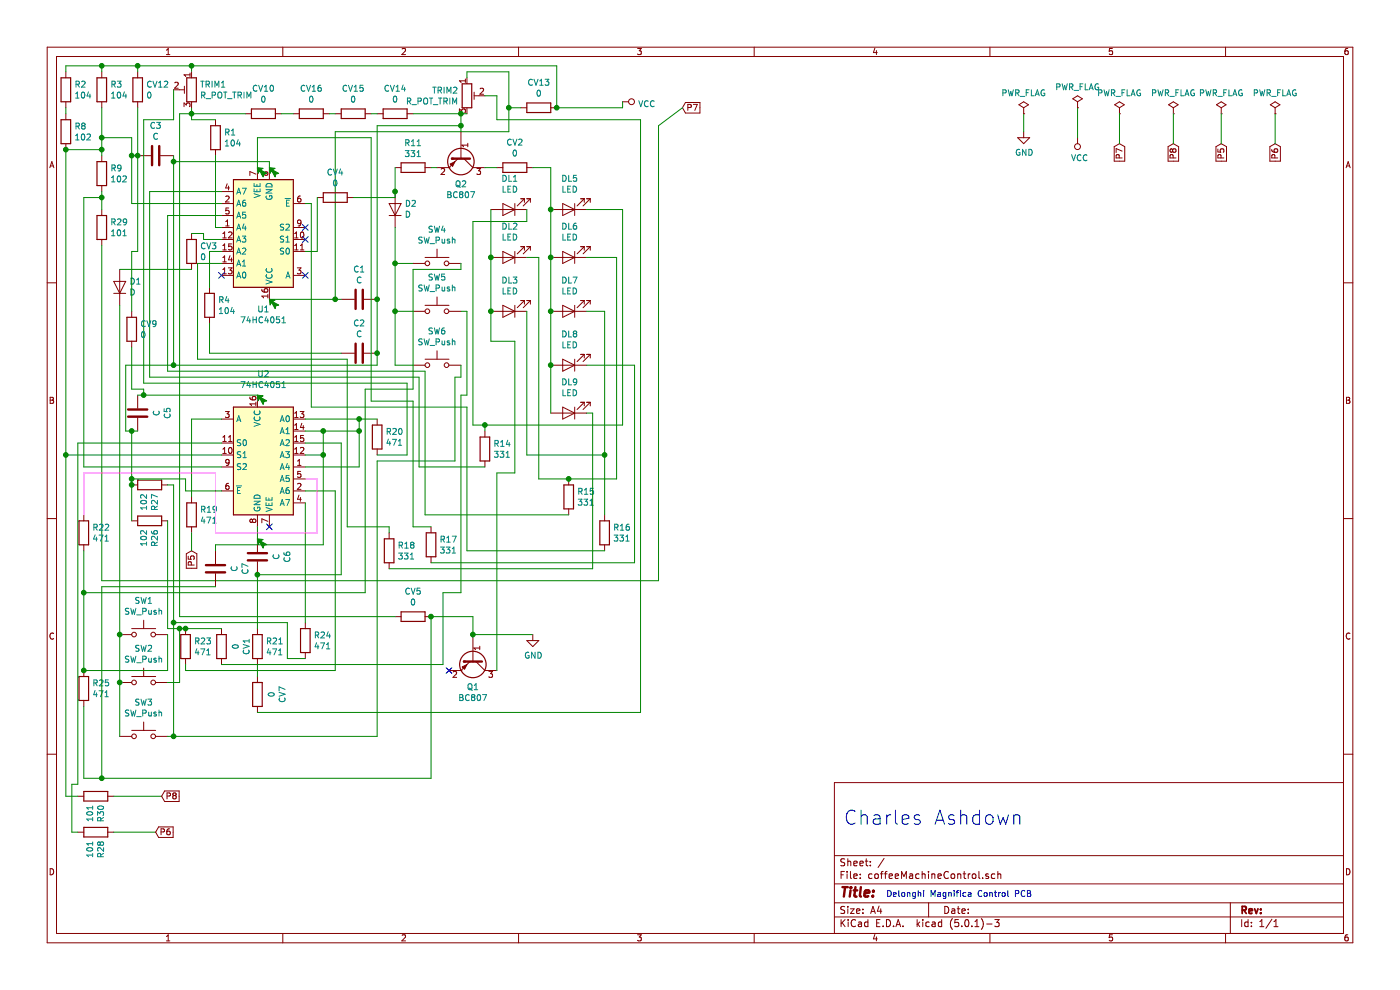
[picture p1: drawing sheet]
EESchema Schematic File Version 4
LIBS:coffeeMachineControl-cache
EELAYER 26 0
EELAYER END
$Descr A4 11693 8268
encoding utf-8
Sheet 1 1
Title ""
Date ""
Rev ""
Comp ""
Comment1 ""
Comment2 ""
Comment3 ""
Comment4 ""
$EndDescr
$Comp
L Device:R R1
U 1 1
P 1800 1150
F 0 "R1" H 1870 1196 50  0000 L CNN
F 1 "104" H 1870 1105 50  0000 L CNN
F 2 "" V 1730 1150 50  0001 C CNN
F 3 "~" H 1800 1150 50  0001 C CNN
	1    1800 1150
	1    0    0    -1  
$EndComp
$Comp
L 74xx:74HC4051 U1
U 1 1
P 2250 2000
F 0 "U1" H 2300 2586 50  0000 C CNN
F 1 "74HC4051" H 2300 2677 50  0000 C CNN
F 2 "" H 2250 1600 50  0001 C CNN
F 3 "http://www.ti.com/lit/ds/symlink/cd74hc4051.pdf" H 2250 1600 50  0001 C CNN
	1    2250 2000
	-1   0    0    1   
$EndComp
$Comp
L 74xx:74HC4051 U2
U 1 1
P 2150 3800
F 0 "U2" H 2200 4478 50  0000 C CNN
F 1 "74HC4051" H 2200 4387 50  0000 C CNN
F 2 "" H 2150 3400 50  0001 C CNN
F 3 "http://www.ti.com/lit/ds/symlink/cd74hc4051.pdf" H 2150 3400 50  0001 C CNN
	1    2150 3800
	1    0    0    -1  
$EndComp
$Comp
L Device:R CV10
U 1 1
P 2200 950
F 0 "CV10" V 2407 950 50  0000 C CNN
F 1 "0" V 2316 950 50  0000 C CNN
F 2 "" V 2130 950 50  0001 C CNN
F 3 "~" H 2200 950 50  0001 C CNN
	1    2200 950 
	0    -1   -1   0   
$EndComp
$Comp
L Device:R CV16
U 1 1
P 2600 950
F 0 "CV16" V 2807 950 50  0000 C CNN
F 1 "0" V 2716 950 50  0000 C CNN
F 2 "" V 2530 950 50  0001 C CNN
F 3 "~" H 2600 950 50  0001 C CNN
	1    2600 950 
	0    -1   -1   0   
$EndComp
Wire Wire Line
	2450 950  2350 950 
$Comp
L Device:R CV15
U 1 1
P 2950 950
F 0 "CV15" V 3157 950 50  0000 C CNN
F 1 "0" V 3066 950 50  0000 C CNN
F 2 "" V 2880 950 50  0001 C CNN
F 3 "~" H 2950 950 50  0001 C CNN
	1    2950 950 
	0    -1   -1   0   
$EndComp
$Comp
L Device:R CV14
U 1 1
P 3300 950
F 0 "CV14" V 3507 950 50  0000 C CNN
F 1 "0" V 3416 950 50  0000 C CNN
F 2 "" V 3230 950 50  0001 C CNN
F 3 "~" H 3300 950 50  0001 C CNN
	1    3300 950 
	0    -1   -1   0   
$EndComp
Wire Wire Line
	2800 950  2750 950 
Wire Wire Line
	3100 950  3150 950 
$Comp
L Device:R_POT_TRIM TRIM2
U 1 1
P 3900 800
F 0 "TRIM2" H 3830 846 50  0000 R CNN
F 1 "R_POT_TRIM" H 3830 755 50  0000 R CNN
F 2 "" H 3900 800 50  0001 C CNN
F 3 "~" H 3900 800 50  0001 C CNN
	1    3900 800 
	1    0    0    -1  
$EndComp
Wire Wire Line
	3450 950  3850 950 
$Comp
L Transistor_BJT:BC807 Q2
U 1 1
P 3850 1300
F 0 "Q2" V 4086 1300 50  0000 C CNN
F 1 "BC807" V 4177 1300 50  0000 C CNN
F 2 "Package_TO_SOT_SMD:SOT-23" H 4050 1225 50  0001 L CIN
F 3 "http://www.fairchildsemi.com/ds/BC/BC807.pdf" H 3850 1300 50  0001 L CNN
	1    3850 1300
	0    1    1    0   
$EndComp
Connection ~ 3850 950 
Wire Wire Line
	3850 950  3900 950 
$Comp
L Device:R CV2
U 1 1
P 4300 1400
F 0 "CV2" V 4507 1400 50  0000 C CNN
F 1 "0" V 4416 1400 50  0000 C CNN
F 2 "" V 4230 1400 50  0001 C CNN
F 3 "~" H 4300 1400 50  0001 C CNN
	1    4300 1400
	0    -1   -1   0   
$EndComp
Wire Wire Line
	4150 1400 4050 1400
$Comp
L Device:R R11
U 1 1
P 3450 1400
F 0 "R11" V 3243 1400 50  0000 C CNN
F 1 "331" V 3334 1400 50  0000 C CNN
F 2 "" V 3380 1400 50  0001 C CNN
F 3 "~" H 3450 1400 50  0001 C CNN
	1    3450 1400
	0    1    1    0   
$EndComp
Wire Wire Line
	3650 1400 3600 1400
$Comp
L Device:D D2
U 1 1
P 3300 1750
F 0 "D2" V 3346 1671 50  0000 R CNN
F 1 "D" V 3255 1671 50  0000 R CNN
F 2 "" H 3300 1750 50  0001 C CNN
F 3 "~" H 3300 1750 50  0001 C CNN
	1    3300 1750
	0    -1   -1   0   
$EndComp
Wire Wire Line
	3300 1600 3300 1400
$Comp
L Switch:SW_Push SW4
U 1 1
P 3650 2200
F 0 "SW4" H 3650 2485 50  0000 C CNN
F 1 "SW_Push" H 3650 2394 50  0000 C CNN
F 2 "" H 3650 2400 50  0001 C CNN
F 3 "" H 3650 2400 50  0001 C CNN
	1    3650 2200
	1    0    0    -1  
$EndComp
$Comp
L Switch:SW_Push SW5
U 1 1
P 3650 2600
F 0 "SW5" H 3650 2885 50  0000 C CNN
F 1 "SW_Push" H 3650 2794 50  0000 C CNN
F 2 "" H 3650 2800 50  0001 C CNN
F 3 "" H 3650 2800 50  0001 C CNN
	1    3650 2600
	1    0    0    -1  
$EndComp
$Comp
L Switch:SW_Push SW6
U 1 1
P 3650 3050
F 0 "SW6" H 3650 3335 50  0000 C CNN
F 1 "SW_Push" H 3650 3244 50  0000 C CNN
F 2 "" H 3650 3250 50  0001 C CNN
F 3 "" H 3650 3250 50  0001 C CNN
	1    3650 3050
	1    0    0    -1  
$EndComp
Wire Wire Line
	3450 2600 3300 2600
Wire Wire Line
	3450 3050 3300 3050
Wire Wire Line
	3300 3050 3300 2600
Wire Wire Line
	3300 2600 3300 2200
Connection ~ 3300 2600
Wire Wire Line
	3450 2200 3300 2200
$Comp
L Device:C C1
U 1 1
P 3000 2500
F 0 "C1" V 2748 2500 50  0000 C CNN
F 1 "C" V 2839 2500 50  0000 C CNN
F 2 "" H 3038 2350 50  0001 C CNN
F 3 "~" H 3000 2500 50  0001 C CNN
	1    3000 2500
	0    1    1    0   
$EndComp
Wire Wire Line
	3900 650  3900 600 
Wire Wire Line
	4250 600  4250 900 
Wire Wire Line
	3900 600  4250 600 
$Comp
L Device:R CV13
U 1 1
P 4500 900
F 0 "CV13" V 4707 900 50  0000 C CNN
F 1 "0" V 4616 900 50  0000 C CNN
F 2 "" V 4430 900 50  0001 C CNN
F 3 "~" H 4500 900 50  0001 C CNN
	1    4500 900 
	0    -1   -1   0   
$EndComp
Wire Wire Line
	2250 2500 2800 2500
Wire Wire Line
	3150 2500 3150 1050
Wire Wire Line
	3150 1050 3850 1050
Wire Wire Line
	3850 1050 3850 950 
Wire Wire Line
	2800 1100 2800 2500
Connection ~ 2800 2500
Wire Wire Line
	2800 2500 2850 2500
Wire Wire Line
	4350 900  4250 900 
Connection ~ 4250 900 
Wire Wire Line
	4250 900  4250 1100
Wire Wire Line
	4650 550  4650 900 
$Comp
L power:VCC #PWR0101
U 1 1
P 5200 850
F 0 "#PWR0101" H 5200 700 50  0001 C CNN
F 1 "VCC" V 5217 978 50  0000 L CNN
F 2 "" H 5200 850 50  0001 C CNN
F 3 "" H 5200 850 50  0001 C CNN
	1    5200 850 
	0    1    1    0   
$EndComp
Wire Wire Line
	5200 850  5200 900 
Wire Wire Line
	5200 900  4650 900 
Connection ~ 4650 900 
$Comp
L Device:R CV12
U 1 1
P 1150 750
F 0 "CV12" H 1220 796 50  0000 L CNN
F 1 "0" H 1220 705 50  0000 L CNN
F 2 "" V 1080 750 50  0001 C CNN
F 3 "~" H 1150 750 50  0001 C CNN
	1    1150 750 
	1    0    0    -1  
$EndComp
Wire Wire Line
	3300 2200 3300 1900
Connection ~ 3300 2200
Wire Wire Line
	1150 600  1150 550 
$Comp
L Device:R R3
U 1 1
P 850 750
F 0 "R3" H 920 796 50  0000 L CNN
F 1 "104" H 920 705 50  0000 L CNN
F 2 "" V 780 750 50  0001 C CNN
F 3 "~" H 850 750 50  0001 C CNN
	1    850  750 
	1    0    0    -1  
$EndComp
$Comp
L Device:R R2
U 1 1
P 550 750
F 0 "R2" H 620 796 50  0000 L CNN
F 1 "104" H 620 705 50  0000 L CNN
F 2 "" V 480 750 50  0001 C CNN
F 3 "~" H 550 750 50  0001 C CNN
	1    550  750 
	1    0    0    -1  
$EndComp
Wire Wire Line
	1150 550  850  550 
Wire Wire Line
	850  550  850  600 
Connection ~ 1150 550 
Wire Wire Line
	850  550  550  550 
Wire Wire Line
	550  550  550  600 
Connection ~ 850  550 
$Comp
L Device:R R9
U 1 1
P 850 1450
F 0 "R9" H 920 1496 50  0000 L CNN
F 1 "102" H 920 1405 50  0000 L CNN
F 2 "" V 780 1450 50  0001 C CNN
F 3 "~" H 850 1450 50  0001 C CNN
	1    850  1450
	1    0    0    -1  
$EndComp
Wire Wire Line
	1850 1700 1100 1700
$Comp
L Device:C C3
U 1 1
P 1300 1300
F 0 "C3" V 1048 1300 50  0000 C CNN
F 1 "C" V 1139 1300 50  0000 C CNN
F 2 "" H 1338 1150 50  0001 C CNN
F 3 "~" H 1300 1300 50  0001 C CNN
	1    1300 1300
	0    1    1    0   
$EndComp
Wire Wire Line
	1100 1700 1100 1300
Wire Wire Line
	1100 1300 1150 1300
Connection ~ 1100 1300
Wire Wire Line
	1100 1300 1100 1150
$Comp
L Device:R R29
U 1 1
P 850 1900
F 0 "R29" H 920 1946 50  0000 L CNN
F 1 "101" H 920 1855 50  0000 L CNN
F 2 "" V 780 1900 50  0001 C CNN
F 3 "~" H 850 1900 50  0001 C CNN
	1    850  1900
	1    0    0    -1  
$EndComp
Wire Wire Line
	850  1750 850  1650
Wire Wire Line
	1850 3900 700  3900
Wire Wire Line
	700  3900 700  1650
Wire Wire Line
	700  1650 850  1650
Connection ~ 850  1650
Wire Wire Line
	850  1650 850  1600
Wire Wire Line
	850  2050 850  4850
Wire Wire Line
	850  4850 5500 4850
Wire Wire Line
	5500 4850 5500 1050
Text GLabel 5700 900  2    50   Input ~ 0
P7
Connection ~ 3850 1050
Wire Wire Line
	3850 1100 3850 1050
Wire Wire Line
	2800 1100 4250 1100
$Comp
L Device:C C2
U 1 1
P 3000 2950
F 0 "C2" V 2748 2950 50  0000 C CNN
F 1 "C" V 2839 2950 50  0000 C CNN
F 2 "" H 3038 2800 50  0001 C CNN
F 3 "~" H 3000 2950 50  0001 C CNN
	1    3000 2950
	0    1    1    0   
$EndComp
Connection ~ 3150 2500
Wire Wire Line
	5700 900  5500 1050
$Comp
L Device:R R4
U 1 1
P 1750 2550
F 0 "R4" H 1820 2596 50  0000 L CNN
F 1 "104" H 1820 2505 50  0000 L CNN
F 2 "" V 1680 2550 50  0001 C CNN
F 3 "~" H 1750 2550 50  0001 C CNN
	1    1750 2550
	1    0    0    -1  
$EndComp
Wire Wire Line
	3150 2500 3150 2950
Wire Wire Line
	3150 2950 3150 3050
Wire Wire Line
	3150 3050 1450 3050
Connection ~ 3150 2950
Wire Wire Line
	1450 1300 1450 1350
Wire Wire Line
	2850 2950 1750 2950
$Comp
L Device:R R8
U 1 1
P 550 1100
F 0 "R8" H 620 1146 50  0000 L CNN
F 1 "102" H 620 1055 50  0000 L CNN
F 2 "" V 480 1100 50  0001 C CNN
F 3 "~" H 550 1100 50  0001 C CNN
	1    550  1100
	1    0    0    -1  
$EndComp
Wire Wire Line
	550  950  550  900 
Wire Wire Line
	850  1300 850  1250
Wire Wire Line
	1100 1150 850  1150
Connection ~ 850  1150
Wire Wire Line
	850  1150 850  900 
Wire Wire Line
	550  1250 850  1250
Connection ~ 850  1250
Wire Wire Line
	850  1250 850  1150
$Comp
L Device:R R20
U 1 1
P 3150 3650
F 0 "R20" H 3220 3696 50  0000 L CNN
F 1 "471" H 3220 3605 50  0000 L CNN
F 2 "" V 3080 3650 50  0001 C CNN
F 3 "~" H 3150 3650 50  0001 C CNN
	1    3150 3650
	1    0    0    -1  
$EndComp
Wire Wire Line
	550  1250 550  3800
Connection ~ 550  1250
Wire Wire Line
	2550 3600 2700 3600
Wire Wire Line
	3000 3600 3000 3500
Wire Wire Line
	3000 3500 3150 3500
Wire Wire Line
	2550 3900 3000 3900
Wire Wire Line
	3000 3900 3000 3600
Connection ~ 3000 3600
Wire Wire Line
	3000 3500 2550 3500
Connection ~ 3000 3500
Wire Wire Line
	1850 3800 550  3800
$Comp
L Device:LED DL5
U 1 1
P 4750 1750
F 0 "DL5" H 4742 1495 50  0000 C CNN
F 1 "LED" H 4742 1586 50  0000 C CNN
F 2 "" H 4750 1750 50  0001 C CNN
F 3 "~" H 4750 1750 50  0001 C CNN
	1    4750 1750
	-1   0    0    1   
$EndComp
$Comp
L Device:LED DL6
U 1 1
P 4750 2150
F 0 "DL6" H 4742 1895 50  0000 C CNN
F 1 "LED" H 4742 1986 50  0000 C CNN
F 2 "" H 4750 2150 50  0001 C CNN
F 3 "~" H 4750 2150 50  0001 C CNN
	1    4750 2150
	-1   0    0    1   
$EndComp
$Comp
L Device:LED DL7
U 1 1
P 4750 2600
F 0 "DL7" H 4742 2345 50  0000 C CNN
F 1 "LED" H 4742 2436 50  0000 C CNN
F 2 "" H 4750 2600 50  0001 C CNN
F 3 "~" H 4750 2600 50  0001 C CNN
	1    4750 2600
	-1   0    0    1   
$EndComp
$Comp
L Device:LED DL8
U 1 1
P 4750 3050
F 0 "DL8" H 4742 2795 50  0000 C CNN
F 1 "LED" H 4742 2886 50  0000 C CNN
F 2 "" H 4750 3050 50  0001 C CNN
F 3 "~" H 4750 3050 50  0001 C CNN
	1    4750 3050
	-1   0    0    1   
$EndComp
$Comp
L Device:LED DL9
U 1 1
P 4750 3450
F 0 "DL9" H 4742 3195 50  0000 C CNN
F 1 "LED" H 4742 3286 50  0000 C CNN
F 2 "" H 4750 3450 50  0001 C CNN
F 3 "~" H 4750 3450 50  0001 C CNN
	1    4750 3450
	-1   0    0    1   
$EndComp
Wire Wire Line
	4600 1400 4600 1750
Wire Wire Line
	4600 2150 4600 1750
Connection ~ 4600 1750
Wire Wire Line
	4600 2150 4600 2600
Connection ~ 4600 2150
Wire Wire Line
	4600 3050 4600 2600
Connection ~ 4600 2600
Wire Wire Line
	4600 3050 4600 3450
Connection ~ 4600 3050
$Comp
L Device:R R14
U 1 1
P 4050 3750
F 0 "R14" H 4120 3796 50  0000 L CNN
F 1 "331" H 4120 3705 50  0000 L CNN
F 2 "" V 3980 3750 50  0001 C CNN
F 3 "~" H 4050 3750 50  0001 C CNN
	1    4050 3750
	1    0    0    -1  
$EndComp
Wire Wire Line
	4050 3900 3500 3900
Wire Wire Line
	3500 3900 3500 3150
Wire Wire Line
	3500 3150 1250 3150
Wire Wire Line
	1250 3150 1250 1600
Wire Wire Line
	1250 1600 1850 1600
Wire Wire Line
	4600 1400 4450 1400
$Comp
L Device:LED DL1
U 1 1
P 4250 1750
F 0 "DL1" H 4242 1495 50  0000 C CNN
F 1 "LED" H 4242 1586 50  0000 C CNN
F 2 "" H 4250 1750 50  0001 C CNN
F 3 "~" H 4250 1750 50  0001 C CNN
	1    4250 1750
	-1   0    0    1   
$EndComp
$Comp
L Device:LED DL2
U 1 1
P 4250 2150
F 0 "DL2" H 4242 1895 50  0000 C CNN
F 1 "LED" H 4242 1986 50  0000 C CNN
F 2 "" H 4250 2150 50  0001 C CNN
F 3 "~" H 4250 2150 50  0001 C CNN
	1    4250 2150
	-1   0    0    1   
$EndComp
$Comp
L Device:LED DL3
U 1 1
P 4250 2600
F 0 "DL3" H 4242 2345 50  0000 C CNN
F 1 "LED" H 4242 2436 50  0000 C CNN
F 2 "" H 4250 2600 50  0001 C CNN
F 3 "~" H 4250 2600 50  0001 C CNN
	1    4250 2600
	-1   0    0    1   
$EndComp
Wire Wire Line
	4100 2150 4100 1750
Wire Wire Line
	4100 2150 4100 2600
Connection ~ 4100 2150
Wire Wire Line
	3150 3800 3400 3800
Wire Wire Line
	3400 3800 3400 3200
Wire Wire Line
	3400 3200 1200 3200
Wire Wire Line
	1200 3200 1200 1000
Wire Wire Line
	1600 1000 1600 950 
Wire Wire Line
	1150 550  1600 550 
Wire Wire Line
	1600 600  1600 550 
Connection ~ 1600 550 
Wire Wire Line
	1600 550  4650 550 
Connection ~ 1600 950 
Wire Wire Line
	1800 1000 1600 1000
Wire Wire Line
	1600 950  1600 900 
$Comp
L Device:R_POT_TRIM TRIM1
U 1 1
P 1600 750
F 0 "TRIM1" H 1531 796 50  0000 R CNN
F 1 "R_POT_TRIM" H 1531 705 50  0000 R CNN
F 2 "" H 1600 750 50  0001 C CNN
F 3 "~" H 1600 750 50  0001 C CNN
	1    1600 750 
	-1   0    0    -1  
$EndComp
Wire Wire Line
	1200 1000 1450 1000
Wire Wire Line
	1450 1000 1450 750 
$Comp
L Device:R CV5
U 1 1
P 3450 5150
F 0 "CV5" V 3657 5150 50  0000 C CNN
F 1 "0" V 3566 5150 50  0000 C CNN
F 2 "" V 3380 5150 50  0001 C CNN
F 3 "~" H 3450 5150 50  0001 C CNN
	1    3450 5150
	0    -1   -1   0   
$EndComp
NoConn ~ 2550 2300
NoConn ~ 1850 2300
NoConn ~ 2550 2000
NoConn ~ 2550 1900
$Comp
L Device:R CV4
U 1 1
P 2800 1650
F 0 "CV4" V 3007 1650 50  0000 C CNN
F 1 "0" V 2916 1650 50  0000 C CNN
F 2 "" V 2730 1650 50  0001 C CNN
F 3 "~" H 2800 1650 50  0001 C CNN
	1    2800 1650
	0    -1   -1   0   
$EndComp
Wire Wire Line
	2950 1650 3300 1650
Wire Wire Line
	3300 1650 3300 1600
Connection ~ 3300 1600
$Comp
L power:GND #PWR0103
U 1 1
P 8550 1100
F 0 "#PWR0103" H 8550 850 50  0001 C CNN
F 1 "GND" H 8555 927 50  0000 C CNN
F 2 "" H 8550 1100 50  0001 C CNN
F 3 "" H 8550 1100 50  0001 C CNN
	1    8550 1100
	1    0    0    -1  
$EndComp
Wire Wire Line
	8550 1100 8550 950 
$Comp
L power:PWR_FLAG #FLG0101
U 1 1
P 8550 950
F 0 "#FLG0101" H 8550 1025 50  0001 C CNN
F 1 "PWR_FLAG" H 8550 1124 50  0000 C CNN
F 2 "" H 8550 950 50  0001 C CNN
F 3 "~" H 8550 950 50  0001 C CNN
	1    8550 950 
	1    0    0    -1  
$EndComp
$Comp
L power:VCC #PWR0104
U 1 1
P 9000 1150
F 0 "#PWR0104" H 9000 1000 50  0001 C CNN
F 1 "VCC" H 9017 1323 50  0000 C CNN
F 2 "" H 9000 1150 50  0001 C CNN
F 3 "" H 9000 1150 50  0001 C CNN
	1    9000 1150
	1    0    0    1   
$EndComp
Wire Wire Line
	9000 1150 9000 900 
$Comp
L power:PWR_FLAG #FLG0102
U 1 1
P 9000 900
F 0 "#FLG0102" H 9000 975 50  0001 C CNN
F 1 "PWR_FLAG" H 9000 1074 50  0000 C CNN
F 2 "" H 9000 900 50  0001 C CNN
F 3 "~" H 9000 900 50  0001 C CNN
	1    9000 900 
	1    0    0    -1  
$EndComp
Text GLabel 9350 1200 3    50   Input ~ 0
P7
$Comp
L power:PWR_FLAG #FLG0103
U 1 1
P 9350 950
F 0 "#FLG0103" H 9350 1025 50  0001 C CNN
F 1 "PWR_FLAG" H 9350 1124 50  0000 C CNN
F 2 "" H 9350 950 50  0001 C CNN
F 3 "~" H 9350 950 50  0001 C CNN
	1    9350 950 
	1    0    0    -1  
$EndComp
Wire Wire Line
	9350 950  9350 1200
Wire Wire Line
	1850 1900 1800 1900
Wire Wire Line
	2250 1350 2250 1400
Wire Wire Line
	1800 1300 1800 1900
Wire Wire Line
	2250 1350 1450 1350
Connection ~ 1450 1350
Wire Wire Line
	1450 1350 1450 3050
Wire Wire Line
	1850 2100 1750 2100
Wire Wire Line
	1750 2100 1750 2400
Wire Wire Line
	1750 2700 1750 2950
$Comp
L Device:R R15
U 1 1
P 4750 4150
F 0 "R15" H 4820 4196 50  0000 L CNN
F 1 "331" H 4820 4105 50  0000 L CNN
F 2 "" V 4680 4150 50  0001 C CNN
F 3 "~" H 4750 4150 50  0001 C CNN
	1    4750 4150
	1    0    0    -1  
$EndComp
Wire Wire Line
	4750 4000 5150 4000
Wire Wire Line
	5150 4000 5150 2150
Wire Wire Line
	5150 2150 4900 2150
Wire Wire Line
	4050 3600 4050 3550
Wire Wire Line
	4050 3550 3950 3550
Wire Wire Line
	4050 3550 5200 3550
Connection ~ 4050 3550
Wire Wire Line
	5200 3550 5200 1750
Wire Wire Line
	5200 1750 4900 1750
Wire Wire Line
	4750 4300 3550 4300
Wire Wire Line
	3550 4300 3550 3100
Wire Wire Line
	3550 3100 1400 3100
Wire Wire Line
	1400 3100 1400 1800
Wire Wire Line
	1400 1800 1850 1800
Wire Wire Line
	4750 4000 4500 4000
Wire Wire Line
	4500 4000 4500 2150
Wire Wire Line
	4500 2150 4400 2150
Connection ~ 4750 4000
$Comp
L Device:R CV3
U 1 1
P 1600 2100
F 0 "CV3" H 1670 2146 50  0000 L CNN
F 1 "0" H 1670 2055 50  0000 L CNN
F 2 "" V 1530 2100 50  0001 C CNN
F 3 "~" H 1600 2100 50  0001 C CNN
	1    1600 2100
	1    0    0    -1  
$EndComp
Wire Wire Line
	1850 2000 1700 2000
Wire Wire Line
	1700 2000 1700 1950
Wire Wire Line
	1700 1950 1600 1950
$Comp
L Device:D D1
U 1 1
P 1000 2400
F 0 "D1" V 1046 2321 50  0000 R CNN
F 1 "D" V 955 2321 50  0000 R CNN
F 2 "" H 1000 2400 50  0001 C CNN
F 3 "~" H 1000 2400 50  0001 C CNN
	1    1000 2400
	0    -1   -1   0   
$EndComp
Wire Wire Line
	1600 2250 1000 2250
$Comp
L Switch:SW_Push SW1
U 1 1
P 1200 5300
F 0 "SW1" H 1200 5585 50  0000 C CNN
F 1 "SW_Push" H 1200 5494 50  0000 C CNN
F 2 "" H 1200 5500 50  0001 C CNN
F 3 "" H 1200 5500 50  0001 C CNN
	1    1200 5300
	1    0    0    -1  
$EndComp
$Comp
L Switch:SW_Push SW2
U 1 1
P 1200 5700
F 0 "SW2" H 1200 5985 50  0000 C CNN
F 1 "SW_Push" H 1200 5894 50  0000 C CNN
F 2 "" H 1200 5900 50  0001 C CNN
F 3 "" H 1200 5900 50  0001 C CNN
	1    1200 5700
	1    0    0    -1  
$EndComp
$Comp
L Switch:SW_Push SW3
U 1 1
P 1200 6150
F 0 "SW3" H 1200 6435 50  0000 C CNN
F 1 "SW_Push" H 1200 6344 50  0000 C CNN
F 2 "" H 1200 6350 50  0001 C CNN
F 3 "" H 1200 6350 50  0001 C CNN
	1    1200 6150
	1    0    0    -1  
$EndComp
Wire Wire Line
	1000 2550 1000 5300
Connection ~ 1000 5300
Wire Wire Line
	1000 5300 1000 5700
Connection ~ 1000 5700
Wire Wire Line
	1000 5700 1000 6150
Wire Wire Line
	2550 2100 2650 2100
Wire Wire Line
	2650 1650 2650 2100
$Comp
L Device:R R16
U 1 1
P 5050 4450
F 0 "R16" H 5120 4496 50  0000 L CNN
F 1 "331" H 5120 4405 50  0000 L CNN
F 2 "" V 4980 4450 50  0001 C CNN
F 3 "~" H 5050 4450 50  0001 C CNN
	1    5050 4450
	1    0    0    -1  
$EndComp
Wire Wire Line
	5050 4300 5050 3800
Wire Wire Line
	5050 2600 4900 2600
Wire Wire Line
	2550 1700 2600 1700
Wire Wire Line
	2600 1700 2600 3400
Wire Wire Line
	2600 3400 3900 3400
Wire Wire Line
	3900 4600 5050 4600
Wire Wire Line
	3900 3400 3900 4600
Wire Wire Line
	4400 2600 4400 3800
Wire Wire Line
	4400 3800 5050 3800
Connection ~ 5050 3800
Wire Wire Line
	5050 3800 5050 2600
Wire Wire Line
	3100 3350 3450 3350
Wire Wire Line
	3450 3350 3450 4400
Wire Wire Line
	2150 1400 2150 1150
Wire Wire Line
	2150 1150 3100 1150
Wire Wire Line
	3100 1150 3100 3350
$Comp
L Device:R R17
U 1 1
P 3600 4550
F 0 "R17" H 3670 4596 50  0000 L CNN
F 1 "331" H 3670 4505 50  0000 L CNN
F 2 "" V 3530 4550 50  0001 C CNN
F 3 "~" H 3600 4550 50  0001 C CNN
	1    3600 4550
	1    0    0    -1  
$EndComp
Wire Wire Line
	3600 4400 3450 4400
Wire Wire Line
	5300 3050 5300 4700
Wire Wire Line
	5300 4700 3600 4700
Wire Wire Line
	4900 3050 5300 3050
Wire Wire Line
	3950 1850 4400 1850
Wire Wire Line
	4400 1850 4400 1750
Wire Wire Line
	3950 3550 3950 1850
Wire Wire Line
	1850 2200 1650 2200
Wire Wire Line
	1650 3000 2900 3000
Wire Wire Line
	2900 4400 3250 4400
Wire Wire Line
	3250 4400 3250 4450
Wire Wire Line
	1650 2200 1650 3000
$Comp
L Device:R R18
U 1 1
P 3250 4600
F 0 "R18" H 3320 4646 50  0000 L CNN
F 1 "331" H 3320 4555 50  0000 L CNN
F 2 "" V 3180 4600 50  0001 C CNN
F 3 "~" H 3250 4600 50  0001 C CNN
	1    3250 4600
	1    0    0    -1  
$EndComp
Wire Wire Line
	3250 4750 4950 4750
Wire Wire Line
	4950 4750 4950 3450
Wire Wire Line
	4950 3450 4900 3450
$Comp
L Transistor_BJT:BC807 Q1
U 1 1
P 3950 5500
F 0 "Q1" V 4186 5500 50  0000 C CNN
F 1 "BC807" V 4277 5500 50  0000 C CNN
F 2 "Package_TO_SOT_SMD:SOT-23" H 4150 5425 50  0001 L CIN
F 3 "http://www.fairchildsemi.com/ds/BC/BC807.pdf" H 3950 5500 50  0001 L CNN
	1    3950 5500
	0    1    1    0   
$EndComp
Wire Wire Line
	4150 3950 4300 3950
Wire Wire Line
	4300 3950 4300 2850
Wire Wire Line
	4300 2850 4100 2850
Wire Wire Line
	4100 2850 4100 2600
Wire Wire Line
	4150 3950 4150 5600
Connection ~ 4100 2600
Wire Wire Line
	3950 5300 4450 5300
$Comp
L Device:R R19
U 1 1
P 1600 4300
F 0 "R19" H 1670 4346 50  0000 L CNN
F 1 "471" H 1670 4255 50  0000 L CNN
F 2 "" V 1530 4300 50  0001 C CNN
F 3 "~" H 1600 4300 50  0001 C CNN
	1    1600 4300
	1    0    0    -1  
$EndComp
Wire Wire Line
	1600 4150 1600 3500
Wire Wire Line
	1600 3500 1850 3500
Text GLabel 1600 4600 3    50   Input ~ 0
P5
Wire Wire Line
	1600 4600 1600 4450
Text GLabel 10200 1200 3    50   Input ~ 0
P5
$Comp
L power:PWR_FLAG #FLG0104
U 1 1
P 10200 950
F 0 "#FLG0104" H 10200 1025 50  0001 C CNN
F 1 "PWR_FLAG" H 10200 1124 50  0000 C CNN
F 2 "" H 10200 950 50  0001 C CNN
F 3 "~" H 10200 950 50  0001 C CNN
	1    10200 950 
	1    0    0    -1  
$EndComp
Wire Wire Line
	10200 1200 10200 950 
$Comp
L Device:C C6
U 1 1
P 2150 4650
F 0 "C6" V 1898 4650 50  0000 C CNN
F 1 "C" V 1989 4650 50  0000 C CNN
F 2 "" H 2188 4500 50  0001 C CNN
F 3 "~" H 2150 4650 50  0001 C CNN
	1    2150 4650
	-1   0    0    1   
$EndComp
Wire Wire Line
	2150 4500 2150 4400
Wire Wire Line
	2150 4800 2850 4800
Wire Wire Line
	2850 4800 2850 3700
Wire Wire Line
	2850 3700 2550 3700
Wire Wire Line
	2900 3000 2900 4400
$Comp
L Device:R R21
U 1 1
P 2150 5400
F 0 "R21" H 2220 5446 50  0000 L CNN
F 1 "471" H 2220 5355 50  0000 L CNN
F 2 "" V 2080 5400 50  0001 C CNN
F 3 "~" H 2150 5400 50  0001 C CNN
	1    2150 5400
	1    0    0    -1  
$EndComp
Wire Wire Line
	2150 5250 2150 4800
Connection ~ 2150 4800
$Comp
L Device:R CV7
U 1 1
P 2150 5800
F 0 "CV7" V 2357 5800 50  0000 C CNN
F 1 "0" V 2266 5800 50  0000 C CNN
F 2 "" V 2080 5800 50  0001 C CNN
F 3 "~" H 2150 5800 50  0001 C CNN
	1    2150 5800
	1    0    0    -1  
$EndComp
Wire Wire Line
	2150 5650 2150 5550
Wire Wire Line
	4050 800  4150 800 
Wire Wire Line
	4150 800  4150 1000
Wire Wire Line
	4150 1000 5350 1000
Wire Wire Line
	2150 5950 5350 5950
Wire Wire Line
	5350 1000 5350 5950
$Comp
L Device:C C5
U 1 1
P 1150 3450
F 0 "C5" V 898 3450 50  0000 C CNN
F 1 "C" V 989 3450 50  0000 C CNN
F 2 "" H 1188 3300 50  0001 C CNN
F 3 "~" H 1150 3450 50  0001 C CNN
	1    1150 3450
	-1   0    0    1   
$EndComp
Wire Wire Line
	2150 3300 1200 3300
Wire Wire Line
	1600 950  2050 950 
$Comp
L power:GND #PWR0102
U 1 1
P 4450 5300
F 0 "#PWR0102" H 4450 5050 50  0001 C CNN
F 1 "GND" H 4455 5127 50  0000 C CNN
F 2 "" H 4450 5300 50  0001 C CNN
F 3 "" H 4450 5300 50  0001 C CNN
	1    4450 5300
	1    0    0    -1  
$EndComp
Wire Wire Line
	3600 5150 3950 5150
Wire Wire Line
	3950 5150 3950 5300
Connection ~ 3950 5300
Wire Wire Line
	1600 950  1500 950 
Wire Wire Line
	1500 950  1500 5150
Wire Wire Line
	1500 5150 3300 5150
$Comp
L Device:R R27
U 1 1
P 1250 4050
F 0 "R27" H 1320 4096 50  0000 L CNN
F 1 "102" H 1320 4005 50  0000 L CNN
F 2 "" V 1180 4050 50  0001 C CNN
F 3 "~" H 1250 4050 50  0001 C CNN
	1    1250 4050
	0    1    1    0   
$EndComp
$Comp
L Device:R R26
U 1 1
P 1250 4350
F 0 "R26" H 1320 4396 50  0000 L CNN
F 1 "102" H 1320 4305 50  0000 L CNN
F 2 "" V 1180 4350 50  0001 C CNN
F 3 "~" H 1250 4350 50  0001 C CNN
	1    1250 4350
	0    1    1    0   
$EndComp
Wire Wire Line
	1150 3600 1100 3600
Wire Wire Line
	1100 3600 1100 4000
Wire Wire Line
	1100 4050 1100 4350
Connection ~ 1100 4050
Connection ~ 1450 3050
Wire Wire Line
	1100 3600 1050 3600
Wire Wire Line
	1050 3600 1050 3050
Wire Wire Line
	1050 3050 1450 3050
Connection ~ 1100 3600
$Comp
L Device:R CV1
U 1 1
P 1850 5400
F 0 "CV1" V 2057 5400 50  0000 C CNN
F 1 "0" V 1966 5400 50  0000 C CNN
F 2 "" V 1780 5400 50  0001 C CNN
F 3 "~" H 1850 5400 50  0001 C CNN
	1    1850 5400
	1    0    0    -1  
$EndComp
Wire Wire Line
	1400 4350 1400 5250
Wire Wire Line
	1400 5250 1500 5250
$Comp
L Device:R R23
U 1 1
P 1550 5400
F 0 "R23" H 1620 5446 50  0000 L CNN
F 1 "471" H 1620 5355 50  0000 L CNN
F 2 "" V 1480 5400 50  0001 C CNN
F 3 "~" H 1550 5400 50  0001 C CNN
	1    1550 5400
	1    0    0    -1  
$EndComp
Connection ~ 1550 5250
Wire Wire Line
	1550 5250 1850 5250
Wire Wire Line
	2550 4100 2800 4100
Wire Wire Line
	2800 4100 2800 5600
Wire Wire Line
	2800 5600 1550 5600
Wire Wire Line
	1550 5600 1550 5550
Wire Wire Line
	3700 5550 3700 4950
Wire Wire Line
	3700 4950 3850 4950
Wire Wire Line
	3850 4950 3850 3300
Wire Wire Line
	3850 3300 3900 3300
Wire Wire Line
	3900 3300 3900 2600
Wire Wire Line
	3900 2600 3850 2600
Wire Wire Line
	1850 5550 3700 5550
Wire Wire Line
	1400 6150 1450 6150
Wire Wire Line
	1450 6150 1450 5200
Wire Wire Line
	1450 4050 1400 4050
Wire Wire Line
	1450 6150 3150 6150
Wire Wire Line
	3150 6150 3150 3850
Wire Wire Line
	3150 3850 3800 3850
Wire Wire Line
	3800 3850 3800 3150
Wire Wire Line
	3800 3150 3850 3150
Wire Wire Line
	3850 3150 3850 3050
Connection ~ 1450 6150
$Comp
L Device:R R25
U 1 1
P 700 5750
F 0 "R25" H 770 5796 50  0000 L CNN
F 1 "471" H 770 5705 50  0000 L CNN
F 2 "" V 630 5750 50  0001 C CNN
F 3 "~" H 700 5750 50  0001 C CNN
	1    700  5750
	1    0    0    -1  
$EndComp
Wire Wire Line
	1400 5300 1400 5600
Wire Wire Line
	1400 5600 700  5600
Wire Wire Line
	3600 5150 3600 6500
Wire Wire Line
	3600 6500 850  6500
Wire Wire Line
	700  6500 700  5900
Connection ~ 3600 5150
Wire Wire Line
	700  5600 700  4950
Wire Wire Line
	700  4950 3050 4950
Wire Wire Line
	3050 4950 3050 3250
Wire Wire Line
	3050 3250 3450 3250
Wire Wire Line
	3450 2250 3850 2250
Wire Wire Line
	3850 2250 3850 2200
Connection ~ 700  5600
Wire Wire Line
	3450 2250 3450 3250
$Comp
L Device:R R22
U 1 1
P 700 4450
F 0 "R22" H 770 4496 50  0000 L CNN
F 1 "471" H 770 4405 50  0000 L CNN
F 2 "" V 630 4450 50  0001 C CNN
F 3 "~" H 700 4450 50  0001 C CNN
	1    700  4450
	1    0    0    -1  
$EndComp
Connection ~ 700  4950
Wire Wire Line
	1800 3950 1800 4450
Wire Wire Line
	2650 4000 2550 4000
Wire Wire Line
	700  4950 700  4600
Wire Wire Line
	700  4300 700  3950
Wire Wire Line
	700  3950 1800 3950
$Comp
L Device:R R30
U 1 1
P 800 6650
F 0 "R30" H 870 6696 50  0000 L CNN
F 1 "101" H 870 6605 50  0000 L CNN
F 2 "" V 730 6650 50  0001 C CNN
F 3 "~" H 800 6650 50  0001 C CNN
	1    800  6650
	0    1    1    0   
$EndComp
Wire Wire Line
	650  6650 550  6650
Wire Wire Line
	550  6650 550  3800
Connection ~ 550  3800
Wire Wire Line
	950  6650 1350 6650
Text GLabel 1350 6650 2    50   Input ~ 0
P8
Text GLabel 9800 1200 3    50   Input ~ 0
P8
$Comp
L power:PWR_FLAG #FLG0105
U 1 1
P 9800 950
F 0 "#FLG0105" H 9800 1025 50  0001 C CNN
F 1 "PWR_FLAG" H 9800 1124 50  0000 C CNN
F 2 "" H 9800 950 50  0001 C CNN
F 3 "~" H 9800 950 50  0001 C CNN
	1    9800 950 
	1    0    0    -1  
$EndComp
Wire Wire Line
	9800 1200 9800 950 
Wire Wire Line
	1850 3700 650  3700
Wire Wire Line
	650  3700 650  6550
Wire Wire Line
	650  6550 600  6550
Wire Wire Line
	600  6550 600  6950
$Comp
L Device:R R28
U 1 1
P 800 6950
F 0 "R28" H 870 6996 50  0000 L CNN
F 1 "101" H 870 6905 50  0000 L CNN
F 2 "" V 730 6950 50  0001 C CNN
F 3 "~" H 800 6950 50  0001 C CNN
	1    800  6950
	0    1    1    0   
$EndComp
Wire Wire Line
	650  6950 600  6950
Wire Wire Line
	950  6950 1300 6950
Text GLabel 1300 6950 2    50   Input ~ 0
P6
Text GLabel 10650 1200 3    50   Input ~ 0
P6
$Comp
L power:PWR_FLAG #FLG0106
U 1 1
P 10650 950
F 0 "#FLG0106" H 10650 1025 50  0001 C CNN
F 1 "PWR_FLAG" H 10650 1124 50  0000 C CNN
F 2 "" H 10650 950 50  0001 C CNN
F 3 "~" H 10650 950 50  0001 C CNN
	1    10650 950 
	1    0    0    -1  
$EndComp
Wire Wire Line
	10650 1200 10650 950 
Wire Wire Line
	1850 4100 1550 4100
Wire Wire Line
	1550 4100 1550 4000
Wire Wire Line
	1550 4000 1100 4000
Connection ~ 1100 4000
Wire Wire Line
	1100 4000 1100 4050
$Comp
L Device:C C7
U 1 1
P 1800 4750
F 0 "C7" V 1548 4750 50  0000 C CNN
F 1 "C" V 1639 4750 50  0000 C CNN
F 2 "" H 1838 4600 50  0001 C CNN
F 3 "~" H 1800 4750 50  0001 C CNN
	1    1800 4750
	-1   0    0    1   
$EndComp
Wire Wire Line
	2700 3800 2550 3800
Wire Wire Line
	2700 3600 2700 3800
Connection ~ 2700 3800
Connection ~ 2700 3600
Wire Wire Line
	2700 3600 3000 3600
Wire Wire Line
	850  6500 850  4900
Wire Wire Line
	850  4900 1800 4900
Connection ~ 850  6500
Wire Wire Line
	850  6500 700  6500
NoConn ~ 2250 4400
$Comp
L Device:R R24
U 1 1
P 2550 5350
F 0 "R24" H 2620 5396 50  0000 L CNN
F 1 "471" H 2620 5305 50  0000 L CNN
F 2 "" V 2480 5350 50  0001 C CNN
F 3 "~" H 2550 5350 50  0001 C CNN
	1    2550 5350
	1    0    0    -1  
$EndComp
Wire Wire Line
	2550 5200 2550 4200
Wire Wire Line
	2550 5500 2400 5500
Wire Wire Line
	2400 5500 2400 5200
Wire Wire Line
	2400 5200 1450 5200
Connection ~ 1450 5200
Wire Wire Line
	1450 5200 1450 4050
Wire Wire Line
	2700 3800 2700 4550
Wire Wire Line
	2700 4550 1800 4550
Wire Wire Line
	1800 4550 1800 4600
Wire Wire Line
	2650 4450 1800 4450
Wire Wire Line
	2650 4450 2650 4000
$Comp
L Device:R CV9
U 1 1
P 1100 2750
F 0 "CV9" H 1170 2796 50  0000 L CNN
F 1 "0" H 1170 2705 50  0000 L CNN
F 2 "" V 1030 2750 50  0001 C CNN
F 3 "~" H 1100 2750 50  0001 C CNN
	1    1100 2750
	1    0    0    -1  
$EndComp
Wire Wire Line
	1150 2100 1100 2100
Wire Wire Line
	1100 2100 1100 2600
Wire Wire Line
	1150 900  1150 1300
Connection ~ 1150 1300
Wire Wire Line
	1150 1300 1150 2100
Wire Wire Line
	1100 2900 1100 3250
Wire Wire Line
	1100 3250 1200 3250
Wire Wire Line
	1200 3250 1200 3300
Connection ~ 1200 3300
Wire Wire Line
	1200 3300 1150 3300
Wire Wire Line
	1400 5700 1500 5700
Wire Wire Line
	1500 5700 1500 5250
Connection ~ 1500 5250
Wire Wire Line
	1500 5250 1550 5250
NoConn ~ 3750 5600
Text Notes 7400 7500 0    50   ~ 0
Delonghi Magnifica Control PCB\n
Text Notes 8550 6900 2    118  ~ 0
Charles Ashdown\n
$EndSCHEMATC
